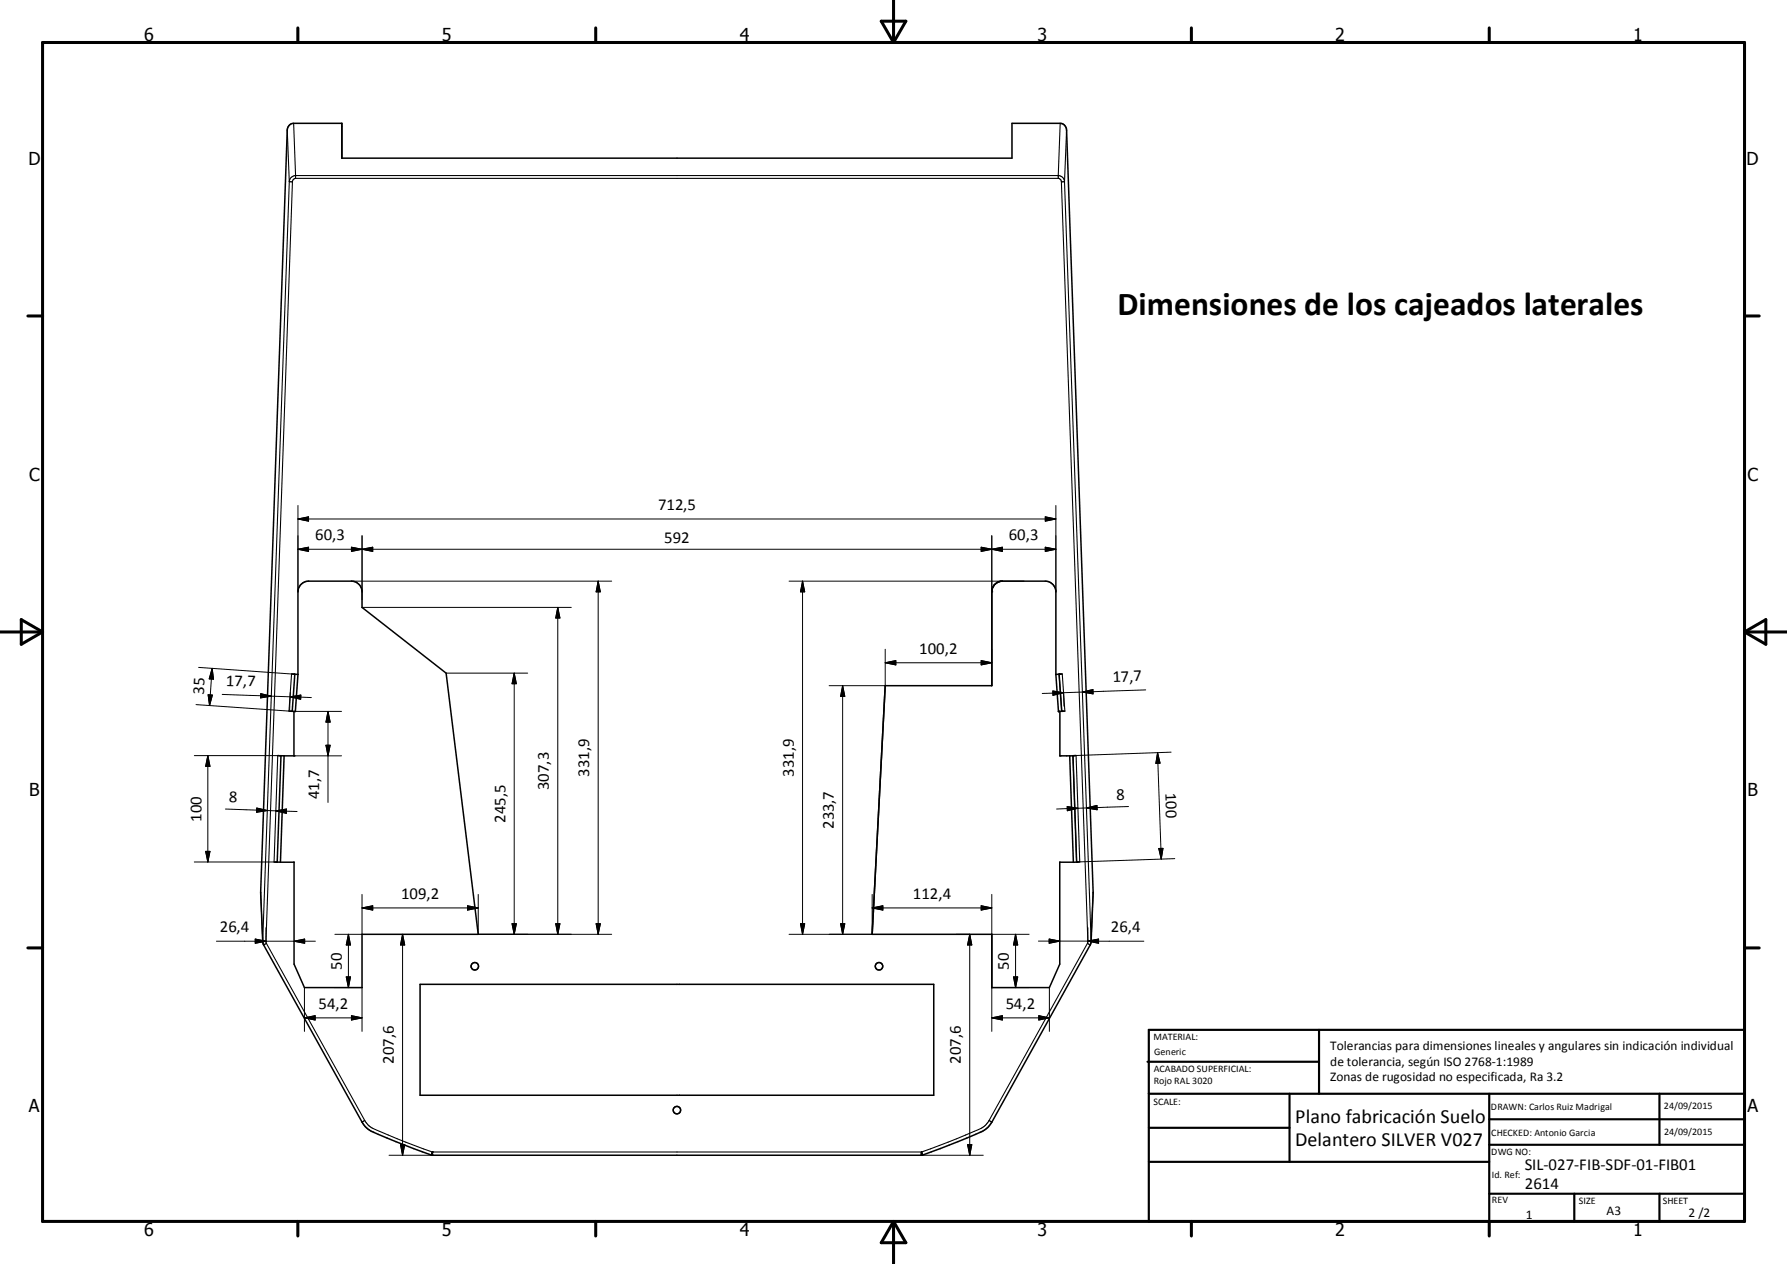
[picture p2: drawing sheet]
<svg xmlns="http://www.w3.org/2000/svg" width="420mm" height="297mm" viewBox="0 0 420 297" stroke-linecap="round" stroke-linejoin="round" font-family="sans-serif">
<g fill="#000">
<circle cx="248.9" cy="158.4" r=".18"/>
<circle cx="69.1" cy="177.6" r=".18"/>
<circle cx="248.8" cy="167.2" r=".18"/>
<circle cx="249.1" cy="177.6" r=".18"/>
<circle cx="249.6" cy="167.1" r=".18"/>
<circle cx="252.2" cy="177.6" r=".18"/>
<circle cx="253.1" cy="202.6" r=".18"/>
<circle cx="101.4" cy="271.4" r=".18"/>
<circle cx="101.6" cy="271.5" r=".18"/>
</g>
<g fill="none" stroke="#000" stroke-width=".36">
<path d="M68.5 158.4h.8M69.3 158.4h.1M69.3 158.4l.7 .1M69.3 158.4l-.6 8.7M70 158.5v-19.4a2.5 2.5 0 0 1 2.5-2.5h10.1a2.55 2.55 0 0 1 2.5 2.5v3.6l19.8 15.5 7.5 61.3h-27.3v12.6h-13.5l-2.5-5.5v-24h-3.2M70 158.5l-.6 8.7-.7-.1M248.2 158.5v-19.4a2.5 2.5 0 0 0-2.5-2.5h-10.1a2.55 2.55 0 0 0-2.5 2.5v22h-25l-3.1 58.4h28.1v12.6h13.6l2.4-5.5v-24h3.2M248.2 158.5l.6 8.7M248.9 158.4l-.7 .1M248.9 158.4l.7 8.7M249 158.4h.1M249.7 158.4h-.8"/>
<path d="M65.3 177.6h.7M66 177.6l-.8 25M66 177.6h.8M66.8 177.6l-.9 25M67.9 167.1h.8M69.1 167.2v10.4h-2.3M248.8 167.2h.3v10.4h2.3M249.6 167.1l-.8 .1M250.3 167.1h-.7M251.4 177.6l.9 25M252.2 177.6l.9 25M252.2 177.6h-.8"/>
<path d="M252.9 177.5l-.7 .1M64.4 202.5l.8 .1M65.2 202.6h.7M253.1 202.6h-.8M253.8 202.5l-.7 .1M98.7 231.3h120.8v26.1h-120.8zM101.6 271.5h115M101.6 270.7v.8M216.6 270.7v.8M216.8 271.4h.1M216.8 271.4l-.2 .1M216.9 271.4a134.4 134.4 0 0 0 14.2-5.7 5.5 5.5 0 0 0 2-2l23.2-41.7 .2-.7 .4-11.6-6.2-179.1a1.6 1.6 0 0 0-1.5-1.6h-11.3v8.2h-157.6v-8.2h-11.3a1.56 1.56 0 0 0-1.5 1.6l-6.2 179.1 .5 11.6 .2 .7 23.1 41.7a5.4 5.4 0 0 0 2.8 2.4l9.3 3.8 4.4 1.6"/>
<circle cx="111.6" cy="227" r=".88"/>
<circle cx="206.6" cy="227" r=".87"/>
<circle cx="159.1" cy="260.9" r=".87"/>
</g>
<g fill="none" stroke="#000" stroke-width=".25">
<path d="M67.5 30.6l.5 12.1M69 29l.5 12.3M249.2 29l-.5 12.3M250.7 30.6l-.5 12.1M68 42.7h.7M68 42.7l-6.2 178.5M68.7 42.7l-6.2 178.5M69.5 41.9h179.2M69.5 41.3h179.2M69.5 41.9l-.5 .3-.3 .5M69.5 41.3v.6M69.5 41.3a1.52 1.52 0 0 0-1.5 1.4"/>
<path d="M248.7 41.9l.5 .3 .3 .5M248.7 41.3v.6M248.7 41.3a1.51 1.51 0 0 1 1.5 1.4M249.5 42.7l6.2 178.5M250.2 42.7h-.7M250.2 42.7l6.3 178.5M233.1 139.1h.1M68.5 158.4l-.6 8.7M248.9 158.4l.7 8.7M249.7 158.4l.6 8.7M65.3 177.6l-.9 24.9M252.2 177.6l.9 25"/>
<path d="M252.9 177.5l.9 25M61.3 209.7l.5 11.5M256.9 209.7l-.4 11.5M61.8 221.2h.7M61.8 221.2v.1M62.5 221.2l.1 .5M62.6 221.7l-.6 .3M62.6 221.7l23.1 41.6M255.6 221.7l-23.1 41.6M255.6 221.7l.6 .3M255.7 221.2l-.1 .5M256.2 222h.1"/>
<path d="M256.5 221.2h-.8M256.5 221.2v.1M85.1 263.6v.1M85.7 263.3l.5 .7a4.3 4.3 0 0 0 2 1.4l7.2 3 6.2 2.3M85.7 263.3l-.6 .3M101.4 271.4h.1M101.4 271.3v.1M101.6 270.7h.1M101.6 270.7h115M101.6 270.7v.8M101.6 270.7l-.2 .6M216.6 270.7h.1"/>
<path d="M216.6 270.7v.8M216.6 270.7l.1 .2M216.6 270.7l.2 .5M216.7 270.8l.1 .4M216.8 271.2v.2M216.8 271.4h.1M232.5 263.3l-1.1 1.3-1.4 .8-7.2 3-6.2 2.3M232.5 263.3l.6 .4"/>
</g>
<g fill="none" stroke="#000" stroke-width=".71">
<path d="M10 10h400v277h-400zM70 6.6v3.4M140 6.6v3.4M207.1 5h5.8l-2.9 5zM210 0v10M280 6.6v3.4M350 6.6v3.4M6.6 74.2h3.4M410 74.2h3.5M0 148.5h10M5 145.6l5 2.9-5 2.9zM410 148.5h10.1"/>
<path d="M410 148.5l5.1-2.9v5.8zM6.6 222.7h3.4M410 222.7h3.5M70 287v3.4M140 287v3.4M210 287v10M210 287l2.9 5h-5.8zM280 287v3.4M350 287v3.4"/>
</g>
<g fill="none" stroke="#000" stroke-width=".51">
<path d="M269.7 249.5h40.3M270 242h140v45h-140zM270 257h140M303.1 257v16M310 242v15M350 257v30M390.1 257v12M270 265h33.1M270 273h80M350 269h60M350 263h60M350 280.5h60"/>
<path d="M370 280.5v6.5M390.1 280.5v6.5"/>
</g>
<g fill="none" stroke="#000" stroke-width=".24">
<path d="M70 118.8v20.3M248.2 118.8v20.3M70 122h178.2M70 122l2.5-.6v1.1zM70 129.1l2.5-.5v1zM70 129.1h178.2M82.6 136.6h61.2M82.6 128.6l2.5 .5-2.5 .5zM85.1 129.1l2.5-.5v1zM85.1 125.9v15M140.6 136.6v82.9M140.6 136.6l.5 2.5h-1z"/>
<path d="M185.5 136.6h55.1M188.6 136.6l.5 2.5h-.9zM188.6 136.6v82.9M230.6 128.6l2.5 .5-2.5 .5zM233.1 125.9v13.2M233.1 129.1l2.5-.5v1zM245.7 121.4l2.5 .6-2.5 .5zM245.7 128.6l2.5 .5-2.5 .5zM46.7 156.8l21.8 1.6M49.9 157.1l-.6 8.7M49.9 157.1l.3 2.5-1-.1zM85.1 142.7h49.2"/>
<path d="M104.9 158.2h19.1M120.9 158.2v61.3M120.9 158.2l.5 2.5h-1zM131.1 142.7v76.8M131.1 142.7l.5 2.5h-1zM208.1 152.6v8.5h-13.2M208.1 155.7h25M208.1 155.7l2.5-.5v1zM230.6 155.2l2.5 .5-2.5 .5zM233.1 152.6v8.5M45.7 177.6h19.6M46.1 165.6l21.8 1.5"/>
<path d="M48.8 177.6v24.9M48.8 177.6l.6 2.5h-1.1zM48.9 163.3h1l-.6 2.5zM52.2 163.2l11.6 .4M61.3 163l2.5 .6-2.6 .4zM63.8 163.6l4.4 .1M68.2 163.7l5 .2M68.2 163.7l2.5-.4v1zM68.2 162.7l-.1 4.2M69.1 177.6h11.2M69.1 167.2h11.2M76.6 175.1h1l-.5 2.5z"/>
<path d="M77.1 167.2v21.4M77.1 167.2l.5 2.5h-1zM198.1 161.1v58.4M198.1 161.1l.5 2.5h-1zM247.5 162.4l2.5 .4-2.5 .6zM250 162.8l-5 .1M250 162.7l.1 3.2M254.4 162.6l2.5-.6v1zM254.4 162.6l-4.4 .2M269.3 162.1l-14.9 .5M272.1 176.9l.8 25M272.1 176.9l.6 2.4-1 .1z"/>
<path d="M275.3 176.7l-22.4 .8M53 190.1l9.8 .4M60.4 189.9l2.4 .6-2.5 .4zM62.8 190.5h2M64.8 190.5l5 .2M64.8 190.5l2.5-.4v1zM250.8 189.5l2.6 .4-2.5 .6zM253.4 189.9l-5 .2M255.4 189.8l2.4-.5 .1 1zM255.4 189.8l-2 .1M265.3 189.5l-9.9 .3M272.4 199.4l1-.1-.5 2.6z"/>
<path d="M45.7 202.5h18.7M48.3 200.1h1.1l-.6 2.4zM62.5 218v3.2M81.9 219.5l.5 2.6h-1zM81.9 219.5v12.6M85.1 210.2v9.3h-6.4M85.1 213.3h27.3M85.1 213.3l2.5-.5v1.1zM94.6 219.5v52M94.6 219.5l.5 2.6h-1zM109.9 212.8l2.5 .5-2.5 .6zM112.4 210.2v9.3h31.4"/>
<path d="M120.4 217.1h1l-.5 2.4zM130.6 217.1h1l-.5 2.4zM140.1 217.1h1l-.5 2.4zM188.2 217.1h.9l-.5 2.4zM197.6 217.1h1l-.5 2.4zM205 210.2v9.3h-19.5M205 213.3h28.1M205 213.3l2.5-.5v1.1zM224.8 219.5h3.1M227.9 219.5l.5 2.6h-1zM227.9 219.5v52M230.6 212.8l2.5 .5-2.5 .6z"/>
<path d="M233.1 210.2v9.3h8.8M238.7 219.5l.5 2.6h-1zM238.7 219.5v12.6M255.7 218v3.2M276.1 201.8l-22.3 .7M50.9 221.2h23.2M60 220.7l2.5 .5-2.5 .4zM69.1 221.2l2.5-.5v.9zM71.6 239.2h13.5M71.6 239.2l2.5-.5v1zM71.6 232.1v10.3M78.7 232.1h6.4v10.3"/>
<path d="M81.4 229.5h1l-.5 2.6zM82.6 238.7l2.5 .5-2.5 .5zM233.1 239.2h13.6M233.1 239.2l2.5-.5v1zM238.2 229.5h1l-.5 2.6zM241.9 232.1h-8.8v10.3M244.1 221.1h11.6M244.2 238.7l2.5 .5-2.5 .5zM246.6 220.7l2.5 .4-2.5 .5zM246.7 232.1v10.3M255.7 221.1l13.2 .1M255.7 221.1l2.5-.4v.9z"/>
<path d="M91.4 271.5h10.2M94.1 269h1l-.5 2.5zM216.6 271.5h14.5M227.4 269h1l-.5 2.5z"/>
</g>
<g fill="#000" stroke="#000" stroke-width=".24">
<path d="M70 122l2.5-.6v1.1zM70 129.1l2.5-.5v1zM82.6 128.6l2.5 .5-2.5 .5zM85.1 129.1l2.5-.5v1zM140.6 136.6l.5 2.5h-1zM188.6 136.6l.5 2.5h-.9zM230.6 128.6l2.5 .5-2.5 .5zM233.1 129.1l2.5-.5v1zM245.7 121.4l2.5 .6-2.5 .5zM245.7 128.6l2.5 .5-2.5 .5zM49.9 157.1l.3 2.5-1-.1zM131.1 142.7l.5 2.5h-1z"/>
<path d="M208.1 155.7l2.5-.5v1zM230.6 155.2l2.5 .5-2.5 .5zM48.9 163.3h1l-.6 2.5zM61.3 163l2.5 .6-2.6 .4zM68.2 163.7l2.5-.4v1zM76.6 175.1h1l-.5 2.5zM77.1 167.2l.5 2.5h-1zM120.9 158.2l.5 2.5h-1zM198.1 161.1l.5 2.5h-1zM247.5 162.4l2.5 .4-2.5 .6zM254.4 162.6l2.5-.6v1zM272.1 176.9l.6 2.4-1 .1z"/>
<path d="M48.8 177.6l.6 2.5h-1.1zM60.4 189.9l2.4 .6-2.5 .4zM64.8 190.5l2.5-.4v1zM250.8 189.5l2.6 .4-2.5 .6zM255.4 189.8l2.4-.5 .1 1zM272.4 199.4l1-.1-.5 2.6zM48.3 200.1h1.1l-.6 2.4zM85.1 213.3l2.5-.5v1.1zM109.9 212.8l2.5 .5-2.5 .6zM120.4 217.1h1l-.5 2.4zM130.6 217.1h1l-.5 2.4zM140.1 217.1h1l-.5 2.4z"/>
<path d="M188.2 217.1h.9l-.5 2.4zM197.6 217.1h1l-.5 2.4zM205 213.3l2.5-.5v1.1zM230.6 212.8l2.5 .5-2.5 .6zM60 220.7l2.5 .5-2.5 .4zM69.1 221.2l2.5-.5v.9zM71.6 239.2l2.5-.5v1zM81.4 229.5h1l-.5 2.6zM81.9 219.5l.5 2.6h-1zM82.6 238.7l2.5 .5-2.5 .5zM94.6 219.5l.5 2.6h-1zM227.9 219.5l.5 2.6h-1z"/>
<path d="M233.1 239.2l2.5-.5v1zM238.2 229.5h1l-.5 2.6zM238.7 219.5l.5 2.6h-1zM244.2 238.7l2.5 .5-2.5 .5zM246.6 220.7l2.5 .4-2.5 .5zM255.7 221.1l2.5-.4v.9zM94.1 269h1l-.5 2.5zM227.4 269h1l-.5 2.5z"/>
</g>
<text font-size="7.9" x="262.6" y="74">Dimensiones de los cajeados laterales</text>
<g font-size="4.7">
<text x="304.5" y="263.9">Plano fabricación Suelo</text>
<text x="304.5" y="269.3">Delantero SILVER V027</text>
</g>
<g font-size="4.2">
<text x="33.9" y="9.6">6</text>
<text x="103.9" y="9.6">5</text>
<text x="173.9" y="9.6">4</text>
<text x="243.8" y="9.6">3</text>
<text x="313.9" y="9.6">2</text>
<text x="383.9" y="9.6">1</text>
<text x="6.7" y="38.7">D</text>
<text x="410.5" y="38.7">D</text>
<text x="6.9" y="112.9">C</text>
<text x="410.7" y="112.9">C</text>
<text x="6.9" y="187.1">B</text>
<text x="410.7" y="187.1">B</text>
<text x="6.8" y="261.4">A</text>
<text x="410.7" y="261.4">A</text>
<text x="33.9" y="290.4">6</text>
<text x="103.9" y="290.4">5</text>
<text x="173.9" y="290.4">4</text>
<text x="243.8" y="290.4">3</text>
<text x="313.9" y="290.4">2</text>
<text x="383.9" y="290.4">1</text>
</g>
<g font-size="3.9">
<text x="154.7" y="119.9">712,5</text>
<text x="74.1" y="127">60,3</text>
<text x="156.1" y="127.5">592</text>
<text x="237.2" y="127">60,3</text>
<text x="216.1" y="153.7">100,2</text>
<text x="53.1" y="161.1" transform="rotate(2 53.1 161.1)">17,7</text>
<text x="261.5" y="160.3" transform="rotate(-2 261.5 160.3)">17,7</text>
<text x="47.9" y="163.3" transform="rotate(-86 47.9 163.3)">35</text>
<text x="129" y="185.6" transform="rotate(-90 129 185.6)">307,3</text>
<text x="138.5" y="182.5" transform="rotate(-90 138.5 182.5)">331,9</text>
<text x="186.6" y="182.5" transform="rotate(-90 186.6 182.5)">331,9</text>
<text x="53.8" y="188.6" transform="rotate(2 53.8 188.6)">8</text>
<text x="75" y="187.8" transform="rotate(-90 75 187.8)">41,7</text>
<text x="262.5" y="188" transform="rotate(-2 262.5 188)">8</text>
<text x="274" y="186.4" transform="rotate(88 274 186.4)">100</text>
<text x="47.3" y="193" transform="rotate(-90 47.3 193)">100</text>
<text x="118.8" y="193.3" transform="rotate(-90 118.8 193.3)">245,5</text>
<text x="196" y="194.8" transform="rotate(-90 196 194.8)">233,7</text>
<text x="94.3" y="211.2">109,2</text>
<text x="214.5" y="211.2">112,4</text>
<text x="51.6" y="219">26,4</text>
<text x="261.1" y="219">26,4</text>
<text x="80.3" y="227.8" transform="rotate(-90 80.3 227.8)">50</text>
<text x="237.2" y="227.8" transform="rotate(-90 237.2 227.8)">50</text>
<text x="74.8" y="237.1">54,2</text>
<text x="236.4" y="237.1">54,2</text>
<text x="92.5" y="249.9" transform="rotate(-90 92.5 249.9)">207,6</text>
<text x="225.8" y="249.9" transform="rotate(-90 225.8 249.9)">207,6</text>
<text x="358.4" y="274.9">SIL-027-FIB-SDF-01-FIB01</text>
<text x="358.4" y="279.4">2614</text>
</g>
<g font-size="3.1">
<text x="312.7" y="246.8">Tolerancias para dimensiones lineales y angulares sin indicación individual</text>
<text x="312.7" y="250.4">de tolerancia, según ISO 2768-1:1989</text>
<text x="312.7" y="254">Zonas de rugosidad no especificada, Ra 3.2</text>
<text x="358.6" y="286.5">1</text>
<text x="377.6" y="285.6">A3</text>
<text x="396.9" y="285.9">2 /2</text>
</g>
<g font-size="2.4">
<text x="271.1" y="244.4">MATERIAL:</text>
<text x="271.2" y="252">ACABADO SUPERFICIAL:</text>
<text x="271.3" y="247.9">Generic</text>
<text x="271.2" y="254.7">Rojo RAL 3020</text>
<text x="271.1" y="259.7">SCALE:</text>
<text x="350.4" y="260.8">DRAWN: Carlos Ruiz Madrigal</text>
<text x="391.1" y="260.6">24/09/2015</text>
<text x="350.5" y="267">CHECKED: Antonio Garcia</text>
<text x="391.2" y="266.7">24/09/2015</text>
<text x="350.5" y="271.4">DWG NO:</text>
<text x="350.7" y="276.9">Id. Ref:</text>
<text x="350.7" y="282.8">REV</text>
<text x="371.1" y="282.9">SIZE</text>
<text x="390.8" y="283">SHEET</text>
</g>
</svg>
